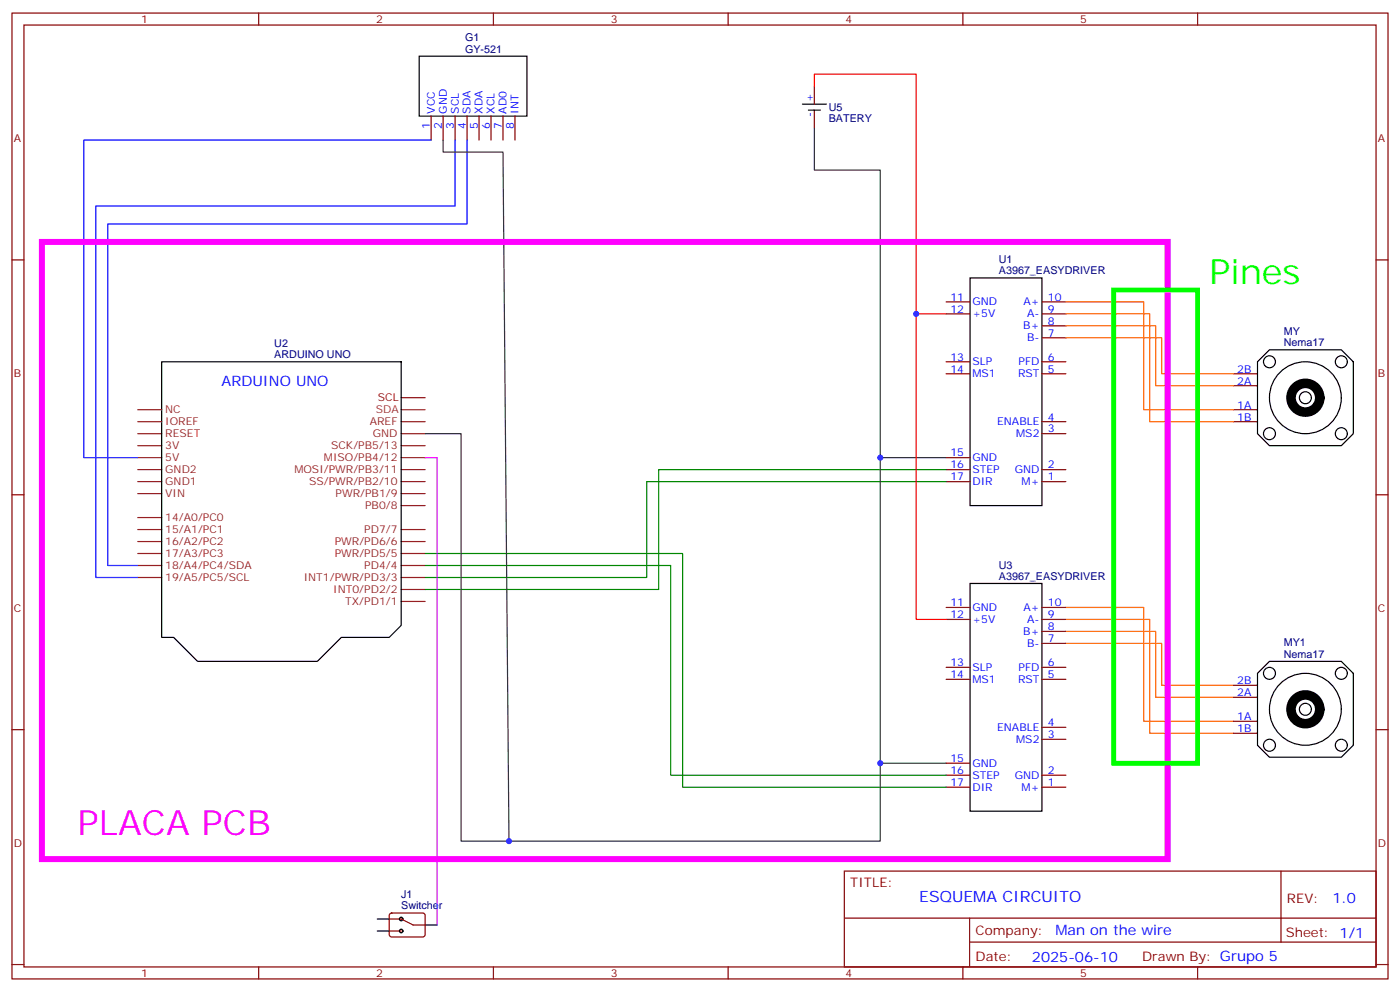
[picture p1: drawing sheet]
<svg xmlns="http://www.w3.org/2000/svg" width="412mm" height="292mm" viewBox="0 0 412 292" stroke-linecap="round" stroke-linejoin="round" font-family="sans-serif">
<g fill="none" stroke="#870000" stroke-width=".35">
<path d="M3.5 3.8h405.4v284.4h-405.4zM7.1 7.4h398.2v277.3h-398.2zM76.2 3.8v3.6M145.3 3.8v3.6M214.5 3.8v3.6M283.6 3.8v3.6M352.8 3.8v3.6M127 34.2v7M130.5 34.2v7M134.1 34.2v7M137.6 34.2v7M141.1 34.2v7"/>
<path d="M144.6 34.2v7M148.2 34.2v7M151.7 34.2v7M239.9 25.4v5.3M239.9 32.4v5.3M3.5 76.5h3.6M405.3 76.5h3.6M278.7 92.4h7.1M278.7 88.9h7.1M306.9 99.4h7.1M306.9 95.9h7.1M306.9 92.4h7.1"/>
<path d="M306.9 88.9h7.1M278.7 110h7.1M278.7 106.5h7.1M306.9 110h7.1M306.9 106.5h7.1M363.4 110h7M363.4 113.6h7M278.7 138.3h7.1M278.7 134.7h7.1M306.9 138.3h7.1M306.9 127.7h7.1M306.9 124.1h7.1"/>
<path d="M363.4 124.1h7M363.4 120.6h7M3.5 145.7h3.6M278.7 141.8h7.1M306.9 141.8h7.1M405.3 145.7h3.6M278.7 178.8h7.1M306.9 178.8h7.1M278.7 200h7.1M278.7 196.5h7.1M278.7 182.4h7.1M306.9 200h7.1"/>
<path d="M306.9 196.5h7.1M306.9 189.4h7.1M306.9 185.9h7.1M306.9 182.4h7.1M3.5 214.8h3.6M306.9 217.6h7.1M306.9 214.1h7.1M363.4 215.9h7M363.4 212.3h7M363.4 205.3h7M363.4 201.8h7M405.3 214.8h3.6"/>
<path d="M278.7 231.7h7.1M278.7 228.2h7.1M278.7 224.7h7.1M306.9 231.7h7.1M306.9 228.2h7.1M248.7 256.4h156.6v28.3h-156.6zM377.3 256.5v20.8M114.7 270.5h3.5l3.5 1.8h3.5M114.7 274.1h3.5M114.9 269l.5-.2h9.4l.4 .7v5.9l-.7 .4h-9.4l-.4-.7v-5.6zM248.7 270.3h156.5M285.6 277.3h119.6"/>
<path d="M285.6 270.3v14.1M3.5 284h3.6M76.2 284.7v3.5M145.3 284.7v3.5M214.5 284.7v3.5M283.6 284.7v3.5M352.8 284.7v3.5M405.3 284h3.6"/>
</g>
<g fill="none" stroke="#000" stroke-width=".35">
<path d="M123.5 16.5h31.7v17.7h-31.7zM236.4 30.7h7M238.1 32.4h3.6M285.8 81.8h21.1v67h-21.1zM47.6 106.5h70.6v77.6l-3.5 3.5h-14.2l-7 7.1h-35.3l-7-7.1h-3.6zM370.4 106.5l3.5-3.5h21.2l3.5 3.5v21.2l-3.5 3.5h-21.2l-3.5-3.5zM285.8 171.8h21.1v67h-21.1zM370.4 198.2l3.5-3.5h21.2l3.5 3.5v21.2l-3.5 3.5h-21.2l-3.5-3.5zM111.1 270.5h3.6M111.1 274.1h3.6M125.2 272.3h3.6"/>
<circle cx="373.9" cy="106.5" r="1.76"/>
<circle cx="384.5" cy="117.1" r="10.6"/>
<circle cx="384.5" cy="117.1" r="1.76"/>
<circle cx="395.1" cy="106.5" r="1.76"/>
<circle cx="373.9" cy="127.7" r="1.76"/>
<circle cx="395.1" cy="127.7" r="1.76"/>
<circle cx="373.9" cy="198.2" r="1.76"/>
<circle cx="395.1" cy="198.2" r="1.76"/>
<circle cx="373.9" cy="219.4" r="1.76"/>
<circle cx="384.5" cy="208.8" r="10.6"/>
<circle cx="384.5" cy="208.8" r="1.76"/>
<circle cx="395.1" cy="219.4" r="1.76"/>
<circle cx="118.2" cy="274.1" r=".53"/>
<circle cx="118.2" cy="270.5" r=".53"/>
</g>
<g fill="none" stroke="#8c2424" stroke-width=".35">
<path d="M40.6 138.3h7M40.6 134.7h7M40.6 131.2h7M40.6 127.7h7M40.6 124.1h7M40.6 120.6h7M118.2 138.3h7M118.2 134.7h7M118.2 131.2h7M118.2 127.7h7M118.2 124.1h7M40.6 159.4h7"/>
<path d="M40.6 155.9h7M40.6 145.3h7M40.6 141.8h7M40.6 152.4h7M118.2 159.4h7M118.2 155.9h7M118.2 148.8h7M118.2 145.3h7M118.2 141.8h7M40.6 170h7M40.6 166.5h7M40.6 162.9h7"/>
<path d="M118.2 177.1h7M118.2 173.5h7M118.2 170h7M118.2 166.5h7M118.2 162.9h7"/>
</g>
<path d="M118.2 120.6h7" fill="none" stroke="#933" stroke-width=".35"/>
<path d="M118.2 117.1h7" fill="none" stroke="#900" stroke-width=".35"/>
<g fill="none" stroke="#000" stroke-width="2.8">
<circle cx="384.5" cy="117.1" r="4.2"/>
<circle cx="384.5" cy="208.8" r="4.2"/>
</g>
<path d="M127 41.2h-102.3v93.5h15.9M134.1 41.2v19.4h-105.9v109.4h12.4M137.6 41.2v24.7h-105.9v100.6h8.9" fill="none" stroke="#00f" stroke-width=".35"/>
<path d="M314 88.9h22.9v31.7h26.5M314 92.4h24.7v31.7h24.7M314 95.9h26.4v17.7h23M314 99.4h28.2v10.6h21.2M314 178.8h22.9v33.5h26.5M314 189.4h28.2v12.4h21.2M314 185.9h26.4v19.4h23M314 182.4h24.7v33.5h24.7" fill="none" stroke="#f60" stroke-width=".35"/>
<path d="M278.7 138.3h-84.7v35.2h-68.8M278.7 141.8h-88.2v28.2h-65.3M125.2 166.5h72.4v61.7h81.1M125.2 162.9h75.9v68.8h77.6" fill="none" stroke="#008700" stroke-width=".35"/>
<path d="M239.9 37.7v12.4h19.4v84.6M130.5 41.2v3.6h17.7l1.7 202.8M125.2 127.7h10.6v119.9h123.5v-22.9M278.7 134.7h-19.4v90h19.4" fill="none" stroke="#333" stroke-width=".35"/>
<path d="M239.9 25.4v-3.6h30v70.6M278.7 92.4h-8.8v90h8.8" fill="none" stroke="#f00" stroke-width=".35"/>
<path d="M125.2 134.7h3.6v137.6" fill="none" stroke="#90f" stroke-width=".35"/>
<path d="M12.3 71.2h331.7v181.7h-331.7z" fill="none" stroke="#f0f" stroke-width="1.8"/>
<path d="M328.1 85.3h24.7v139.4h-24.7z" fill="none" stroke="#0f0" stroke-width="1.4"/>
<g fill="#00f">
<circle cx="259.3" cy="134.7" r=".88"/>
<circle cx="259.3" cy="224.7" r=".88"/>
<circle cx="149.9" cy="247.6" r=".88"/>
<circle cx="269.9" cy="92.4" r=".88"/>
</g>
<text font-size="10.2" fill="#0f0" x="356.3" y="83.6">Pines</text>
<text font-size="10.2" fill="#f0f" x="22.9" y="245.9">PLACA PCB</text>
<text font-size="4.6" fill="#00f" x="270.8" y="265.5">ESQUEMA CIRCUITO</text>
<g font-size="4.2" fill="#00f">
<text x="65.3" y="113.6">ARDUINO UNO</text>
<text x="392.5" y="265.7">1.0</text>
<text x="310.9" y="275.3">Man on the wire</text>
<text x="304" y="283.1">2025-06-10</text>
</g>
<g font-size="3.9" fill="#800">
<text x="250.5" y="261">TITLE:</text>
<text x="379.1" y="265.7">REV:</text>
<text x="287.4" y="275.2">Company:</text>
<text x="378.7" y="275.8">Sheet: 1/1</text>
<text x="287.4" y="282.9">Date:</text>
<text x="336.4" y="283">Drawn By: Grupo 5</text>
</g>
<g font-size="3.2" fill="#800">
<text x="41.6" y="6.8">1</text>
<text x="110.8" y="6.8">2</text>
<text x="179.9" y="6.8">3</text>
<text x="249.1" y="6.8">4</text>
<text x="318.2" y="6.8">5</text>
<text x="4.1" y="41.9">A</text>
<text x="405.9" y="41.9">A</text>
<text x="4.1" y="111.1">B</text>
<text x="405.9" y="111.1">B</text>
<text x="4.1" y="180.2">C</text>
<text x="405.9" y="180.2">C</text>
<text x="4.1" y="249.4">D</text>
<text x="405.9" y="249.4">D</text>
<text x="41.6" y="287.7">1</text>
<text x="110.8" y="287.7">2</text>
<text x="179.9" y="287.7">3</text>
<text x="249.1" y="287.7">4</text>
<text x="318.2" y="287.7">5</text>
</g>
<g font-size="3.2" fill="#000080">
<text x="137" y="15.5">GY-521</text>
<text x="137" y="12.1">G1</text>
<text x="244.1" y="35.9">BATERY</text>
<text x="244.1" y="32.7">U5</text>
<text x="294.2" y="77.4">U1</text>
<text x="294.2" y="80.8">A3967_EASYDRIVER</text>
<text x="378.2" y="101.9">Nema17</text>
<text x="378.2" y="98.6">MY</text>
<text x="80.8" y="105.4">ARDUINO UNO</text>
<text x="80.8" y="102.1">U2</text>
<text x="294.2" y="167.4">U3</text>
<text x="294.2" y="170.7">A3967_EASYDRIVER</text>
<text x="378.2" y="190.3">MY1</text>
<text x="378.2" y="193.6">Nema17</text>
<text x="118.2" y="267.7">Switcher</text>
<text x="118.2" y="264.5">J1</text>
</g>
<g font-size="3.2" fill="#00f">
<text x="239.5" y="30" transform="rotate(-90 239.5 30)">+</text>
<text x="128.1" y="33.5" transform="rotate(-90 128.1 33.5)">VCC</text>
<text x="131.6" y="33.5" transform="rotate(-90 131.6 33.5)">GND</text>
<text x="135.1" y="33.5" transform="rotate(-90 135.1 33.5)">SCL</text>
<text x="138.6" y="33.5" transform="rotate(-90 138.6 33.5)">SDA</text>
<text x="142.2" y="33.5" transform="rotate(-90 142.2 33.5)">XDA</text>
<text x="145.7" y="33.5" transform="rotate(-90 145.7 33.5)">XCL</text>
<text x="149.2" y="33.5" transform="rotate(-90 149.2 33.5)">AD0</text>
<text x="152.8" y="33.5" transform="rotate(-90 152.8 33.5)">INT</text>
<text x="239.5" y="34.6" transform="rotate(-90 239.5 34.6)">-</text>
<text x="126.6" y="38" transform="rotate(-90 126.6 38)">1</text>
<text x="130.2" y="38" transform="rotate(-90 130.2 38)">2</text>
<text x="133.7" y="38" transform="rotate(-90 133.7 38)">3</text>
<text x="137.2" y="38" transform="rotate(-90 137.2 38)">4</text>
<text x="140.8" y="38" transform="rotate(-90 140.8 38)">5</text>
<text x="144.3" y="38" transform="rotate(-90 144.3 38)">6</text>
<text x="147.8" y="38" transform="rotate(-90 147.8 38)">7</text>
<text x="151.3" y="38" transform="rotate(-90 151.3 38)">8</text>
<text x="280" y="88.5">11</text>
<text x="286.5" y="89.9">GND</text>
<text x="301.4" y="89.9">A+</text>
<text x="308.7" y="88.5">10</text>
<text x="280" y="92">12</text>
<text x="286.5" y="93.5">+5V</text>
<text x="302.6" y="93.5">A-</text>
<text x="308.7" y="95.6">8</text>
<text x="308.7" y="92">9</text>
<text x="301.4" y="97">B+</text>
<text x="302.6" y="100.5">B-</text>
<text x="308.7" y="99.1">7</text>
<text x="280" y="106.2">13</text>
<text x="286.5" y="107.6">SLP</text>
<text x="300" y="107.6">PFD</text>
<text x="308.7" y="106.2">6</text>
<text x="280" y="109.7">14</text>
<text x="286.5" y="111.1">MS1</text>
<text x="299.9" y="111.1">RST</text>
<text x="308.7" y="109.7">5</text>
<text x="364.5" y="109.7">2B</text>
<text x="364.5" y="113.2">2A</text>
<text x="293.7" y="125.2">ENABLE</text>
<text x="308.7" y="123.8">4</text>
<text x="364.5" y="123.8">1B</text>
<text x="364.5" y="120.3">1A</text>
<text x="299.4" y="128.7">MS2</text>
<text x="308.7" y="127.3">3</text>
<text x="280" y="134.4">15</text>
<text x="280" y="137.9">16</text>
<text x="286.5" y="135.8">GND</text>
<text x="308.7" y="137.9">2</text>
<text x="280" y="141.4">17</text>
<text x="286.5" y="139.3">STEP</text>
<text x="286.5" y="142.8">DIR</text>
<text x="298.9" y="139.3">GND</text>
<text x="300.9" y="142.8">M+</text>
<text x="308.7" y="141.4">1</text>
<text x="280" y="178.5">11</text>
<text x="286.5" y="179.9">GND</text>
<text x="301.4" y="179.9">A+</text>
<text x="308.7" y="178.5">10</text>
<text x="280" y="182">12</text>
<text x="286.5" y="183.4">+5V</text>
<text x="302.6" y="183.4">A-</text>
<text x="308.7" y="185.5">8</text>
<text x="308.7" y="182">9</text>
<text x="301.4" y="186.9">B+</text>
<text x="302.6" y="190.5">B-</text>
<text x="308.7" y="189.1">7</text>
<text x="280" y="196.1">13</text>
<text x="286.5" y="197.5">SLP</text>
<text x="300" y="197.5">PFD</text>
<text x="308.7" y="196.1">6</text>
<text x="280" y="199.6">14</text>
<text x="286.5" y="201">MS1</text>
<text x="299.9" y="201">RST</text>
<text x="308.7" y="199.6">5</text>
<text x="364.5" y="201.4">2B</text>
<text x="364.5" y="204.9">2A</text>
<text x="293.7" y="215.2">ENABLE</text>
<text x="308.7" y="213.7">4</text>
<text x="364.5" y="215.5">1B</text>
<text x="364.5" y="212">1A</text>
<text x="299.4" y="218.7">MS2</text>
<text x="308.7" y="217.3">3</text>
<text x="280" y="224.3">15</text>
<text x="280" y="227.9">16</text>
<text x="286.5" y="225.7">GND</text>
<text x="308.7" y="227.9">2</text>
<text x="280" y="231.4">17</text>
<text x="286.5" y="229.3">STEP</text>
<text x="286.5" y="232.8">DIR</text>
<text x="298.9" y="229.3">GND</text>
<text x="300.9" y="232.8">M+</text>
<text x="308.7" y="231.4">1</text>
</g>
<text font-size="3.2" fill="#900" x="111.3" y="118.1">SCL</text>
<g font-size="3.2" fill="#8d2323">
<text x="48.7" y="125.2">IOREF</text>
<text x="48.7" y="121.7">NC</text>
<text x="108.9" y="125.2">AREF</text>
<text x="48.7" y="128.7">RESET</text>
<text x="109.8" y="128.7">GND</text>
<text x="48.7" y="135.8">5V</text>
<text x="48.7" y="132.3">3V</text>
<text x="95.4" y="135.8">MISO/PB4/12</text>
<text x="97.5" y="132.3">SCK/PB5/13</text>
<text x="48.7" y="142.8">GND1</text>
<text x="48.7" y="139.3">GND2</text>
<text x="86.7" y="139.3">MOSI/PWR/PB3/11</text>
<text x="91.1" y="142.8">SS/PWR/PB2/10</text>
<text x="48.7" y="146.4">VIN</text>
<text x="98.9" y="146.4">PWR/PB1/9</text>
<text x="107.6" y="149.9">PB0/8</text>
<text x="48.7" y="153.4">14/A0/PC0</text>
<text x="48.7" y="160.5">16/A2/PC2</text>
<text x="48.7" y="157">15/A1/PC1</text>
<text x="98.6" y="160.5">PWR/PD6/6</text>
<text x="107.3" y="157">PD7/7</text>
<text x="48.7" y="167.5">18/A4/PC4/SDA</text>
<text x="48.7" y="164">17/A3/PC3</text>
<text x="98.6" y="164">PWR/PD5/5</text>
<text x="107.3" y="167.5">PD4/4</text>
<text x="48.7" y="171.1">19/A5/PC5/SCL</text>
<text x="89.5" y="171.1">INT1/PWR/PD3/3</text>
<text x="98.2" y="174.6">INT0/PD2/2</text>
<text x="101.7" y="178.1">TX/PD1/1</text>
</g>
<text font-size="3.2" fill="#933" x="110.7" y="121.7">SDA</text>
</svg>
